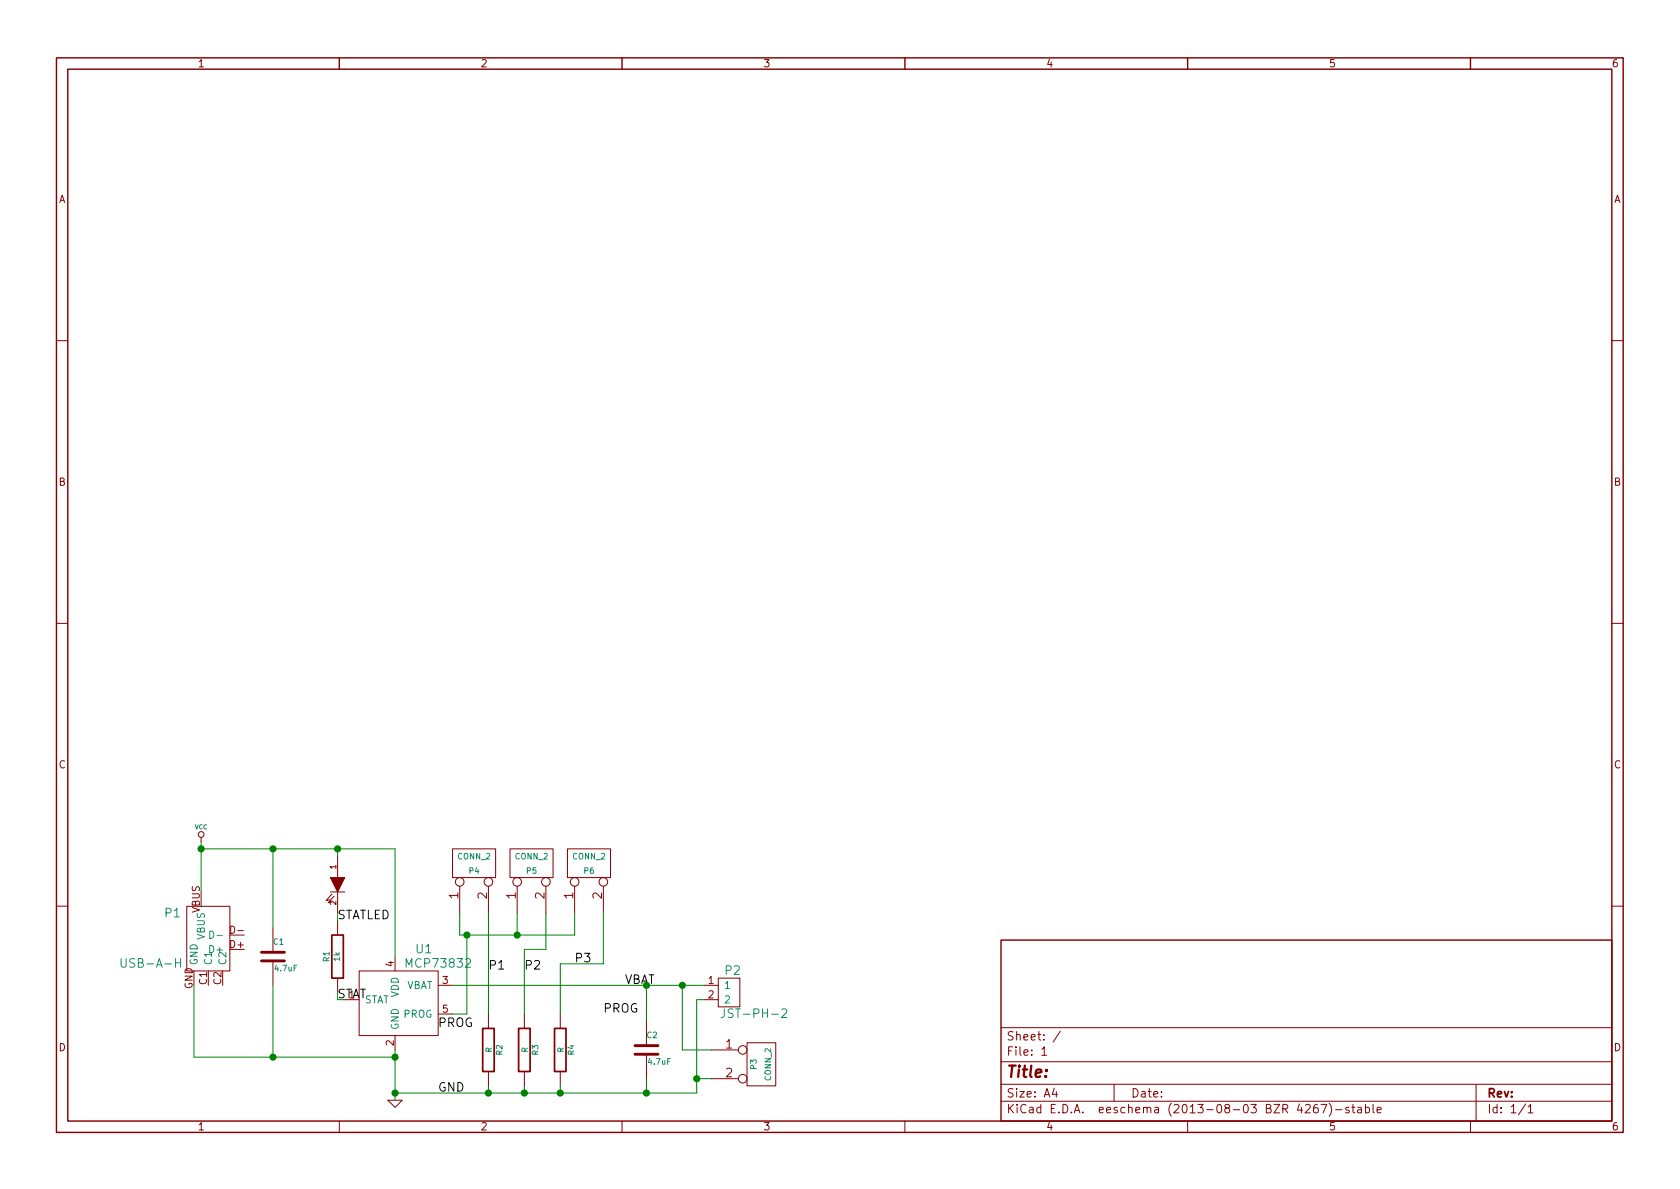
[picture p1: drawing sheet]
EESchema Schematic File Version 2
LIBS:power
LIBS:device
LIBS:transistors
LIBS:conn
LIBS:linear
LIBS:regul
LIBS:74xx
LIBS:cmos4000
LIBS:adc-dac
LIBS:memory
LIBS:xilinx
LIBS:special
LIBS:microcontrollers
LIBS:dsp
LIBS:microchip
LIBS:analog_switches
LIBS:motorola
LIBS:texas
LIBS:intel
LIBS:audio
LIBS:interface
LIBS:digital-audio
LIBS:philips
LIBS:display
LIBS:cypress
LIBS:siliconi
LIBS:opto
LIBS:atmel
LIBS:contrib
LIBS:valves
LIBS:00jyd
LIBS:usblipod-cache
EELAYER 24 0
EELAYER END
$Descr A4 11693 8268
encoding utf-8
Sheet 1 1
Title ""
Date ""
Rev ""
Comp ""
Comment1 ""
Comment2 ""
Comment3 ""
Comment4 ""
$EndDescr
$Comp
L USB-A-H P1
U 1 1
P 1300 6550
F 0 "P1" H 1200 6750 60  0000 C CNN
F 1 "USB-A-H" H 1050 6400 60  0000 C CNN
F 2 "" H 1300 6550 60  0000 C CNN
F 3 "" H 1300 6550 60  0000 C CNN
	1    1300 6550
	1    0    0    -1  
$EndComp
$Comp
L MCP73832 U1
U 1 1
P 2750 6950
F 0 "U1" H 2950 7300 60  0000 C CNN
F 1 "MCP73832" H 3050 7200 60  0000 C CNN
F 2 "" H 2750 6950 60  0000 C CNN
F 3 "" H 2750 6950 60  0000 C CNN
	1    2750 6950
	1    0    0    -1  
$EndComp
$Comp
L GND #PWR01
U 1 1
P 2750 7650
F 0 "#PWR01" H 2750 7650 30  0001 C CNN
F 1 "GND" H 2750 7580 30  0001 C CNN
F 2 "" H 2750 7650 60  0000 C CNN
F 3 "" H 2750 7650 60  0000 C CNN
	1    2750 7650
	1    0    0    -1  
$EndComp
$Comp
L VCC #PWR02
U 1 1
P 1400 5850
F 0 "#PWR02" H 1400 5950 30  0001 C CNN
F 1 "VCC" H 1400 5950 30  0000 C CNN
F 2 "" H 1400 5850 60  0000 C CNN
F 3 "" H 1400 5850 60  0000 C CNN
	1    1400 5850
	1    0    0    -1  
$EndComp
$Comp
L R R1
U 1 1
P 2350 6650
F 0 "R1" V 2430 6650 40  0000 C CNN
F 1 "1k" V 2357 6651 40  0000 C CNN
F 2 "" V 2280 6650 30  0000 C CNN
F 3 "" H 2350 6650 30  0000 C CNN
	1    2350 6650
	-1   0    0    1   
$EndComp
$Comp
L LED D1
U 1 1
P 2350 6150
F 0 "D1" H 2350 6250 50  0001 C CNN
F 1 "Red" H 2350 6050 50  0001 C CNN
F 2 "" H 2350 6150 60  0000 C CNN
F 3 "" H 2350 6150 60  0001 C CNN
	1    2350 6150
	0    1    1    0   
$EndComp
$Comp
L R R2
U 1 1
P 3400 7300
F 0 "R2" V 3480 7300 40  0000 C CNN
F 1 "R" V 3407 7301 40  0000 C CNN
F 2 "" V 3330 7300 30  0000 C CNN
F 3 "" H 3400 7300 30  0000 C CNN
	1    3400 7300
	1    0    0    -1  
$EndComp
$Comp
L C C1
U 1 1
P 1900 6650
F 0 "C1" H 1900 6750 40  0000 L CNN
F 1 "4.7uF" H 1906 6565 40  0000 L CNN
F 2 "" H 1938 6500 30  0000 C CNN
F 3 "" H 1900 6650 60  0000 C CNN
	1    1900 6650
	1    0    0    -1  
$EndComp
$Comp
L C C2
U 1 1
P 4500 7300
F 0 "C2" H 4500 7400 40  0000 L CNN
F 1 "4.7uF" H 4506 7215 40  0000 L CNN
F 2 "" H 4538 7150 30  0000 C CNN
F 3 "" H 4500 7300 60  0000 C CNN
	1    4500 7300
	1    0    0    -1  
$EndComp
Text Label 4350 6850 0    60   ~ 0
VBAT
$Comp
L JST-PH-2 P2
U 1 1
P 5000 6900
F 0 "P2" H 4900 7050 60  0000 C CNN
F 1 "JST-PH-2" H 4750 6750 60  0000 C CNN
F 2 "" H 5000 6900 60  0000 C CNN
F 3 "" H 5000 6900 60  0000 C CNN
	1    5000 6900
	-1   0    0    -1  
$EndComp
Text Label 4200 7050 0    60   ~ 0
PROG
Text Label 2350 6950 0    60   ~ 0
STAT
Text Label 2350 6400 0    60   ~ 0
STATLED
$Comp
L CONN_2 P3
U 1 1
P 5300 7400
F 0 "P3" V 5250 7400 40  0000 C CNN
F 1 "CONN_2" V 5350 7400 40  0000 C CNN
F 2 "" H 5300 7400 60  0000 C CNN
F 3 "" H 5300 7400 60  0000 C CNN
	1    5300 7400
	1    0    0    -1  
$EndComp
Wire Wire Line
	1400 6200 1400 5850
Wire Wire Line
	1400 5900 2750 5900
Wire Wire Line
	2750 5900 2750 6650
Connection ~ 1400 5900
Wire Wire Line
	2750 7300 2750 7650
Wire Wire Line
	1350 7350 2750 7350
Connection ~ 2750 7350
Wire Wire Line
	2750 7600 4850 7600
Connection ~ 2750 7600
Wire Wire Line
	2400 6950 2350 6950
Wire Wire Line
	2350 6950 2350 6900
Wire Wire Line
	2350 6350 2350 6400
Wire Wire Line
	2350 5900 2350 5950
Connection ~ 2350 5900
Wire Wire Line
	1900 5900 1900 6450
Connection ~ 1900 5900
Wire Wire Line
	1900 6850 1900 7350
Connection ~ 1900 7350
Wire Wire Line
	4500 7600 4500 7500
Connection ~ 3400 7600
Wire Wire Line
	4500 7100 4500 6850
Wire Wire Line
	3150 6850 4900 6850
Wire Wire Line
	1350 6850 1350 7350
Connection ~ 4500 6850
Wire Wire Line
	4850 7600 4850 6950
Wire Wire Line
	4850 6950 4900 6950
Connection ~ 4500 7600
Wire Wire Line
	4950 7300 4750 7300
Wire Wire Line
	4750 7300 4750 6850
Connection ~ 4750 6850
Wire Wire Line
	4950 7500 4850 7500
Connection ~ 4850 7500
$Comp
L R R3
U 1 1
P 3650 7300
F 0 "R3" V 3730 7300 40  0000 C CNN
F 1 "R" V 3657 7301 40  0000 C CNN
F 2 "" V 3580 7300 30  0000 C CNN
F 3 "" H 3650 7300 30  0000 C CNN
	1    3650 7300
	1    0    0    -1  
$EndComp
$Comp
L R R4
U 1 1
P 3900 7300
F 0 "R4" V 3980 7300 40  0000 C CNN
F 1 "R" V 3907 7301 40  0000 C CNN
F 2 "" V 3830 7300 30  0000 C CNN
F 3 "" H 3900 7300 30  0000 C CNN
	1    3900 7300
	1    0    0    -1  
$EndComp
$Comp
L CONN_2 P4
U 1 1
P 3300 6000
F 0 "P4" V 3250 6000 40  0000 C CNN
F 1 "CONN_2" V 3350 6000 40  0000 C CNN
F 2 "" H 3300 6000 60  0000 C CNN
F 3 "" H 3300 6000 60  0000 C CNN
	1    3300 6000
	0    -1   -1   0   
$EndComp
$Comp
L CONN_2 P5
U 1 1
P 3700 6000
F 0 "P5" V 3650 6000 40  0000 C CNN
F 1 "CONN_2" V 3750 6000 40  0000 C CNN
F 2 "" H 3700 6000 60  0000 C CNN
F 3 "" H 3700 6000 60  0000 C CNN
	1    3700 6000
	0    -1   -1   0   
$EndComp
$Comp
L CONN_2 P6
U 1 1
P 4100 6000
F 0 "P6" V 4050 6000 40  0000 C CNN
F 1 "CONN_2" V 4150 6000 40  0000 C CNN
F 2 "" H 4100 6000 60  0000 C CNN
F 3 "" H 4100 6000 60  0000 C CNN
	1    4100 6000
	0    -1   -1   0   
$EndComp
Wire Wire Line
	3150 7050 3250 7050
Wire Wire Line
	3250 7050 3250 6500
Wire Wire Line
	3200 6500 4000 6500
Wire Wire Line
	3200 6500 3200 6350
Wire Wire Line
	3600 6500 3600 6350
Connection ~ 3250 6500
Wire Wire Line
	4000 6500 4000 6350
Connection ~ 3600 6500
Wire Wire Line
	3650 6600 3800 6600
Wire Wire Line
	3800 6600 3800 6350
Wire Wire Line
	3900 6700 4200 6700
Wire Wire Line
	4200 6700 4200 6350
Wire Wire Line
	3900 7550 3900 7600
Connection ~ 3900 7600
Wire Wire Line
	3650 7550 3650 7600
Connection ~ 3650 7600
Wire Wire Line
	3400 7550 3400 7600
Wire Wire Line
	3400 6350 3400 7050
Wire Wire Line
	3650 7050 3650 6600
Wire Wire Line
	3900 7050 3900 6700
Text Label 3050 7600 0    60   ~ 0
GND
Text Label 3050 7150 0    60   ~ 0
PROG
Text Label 3400 6750 0    60   ~ 0
P1
Text Label 3650 6750 0    60   ~ 0
P2
Text Label 4000 6700 0    60   ~ 0
P3
$EndSCHEMATC
